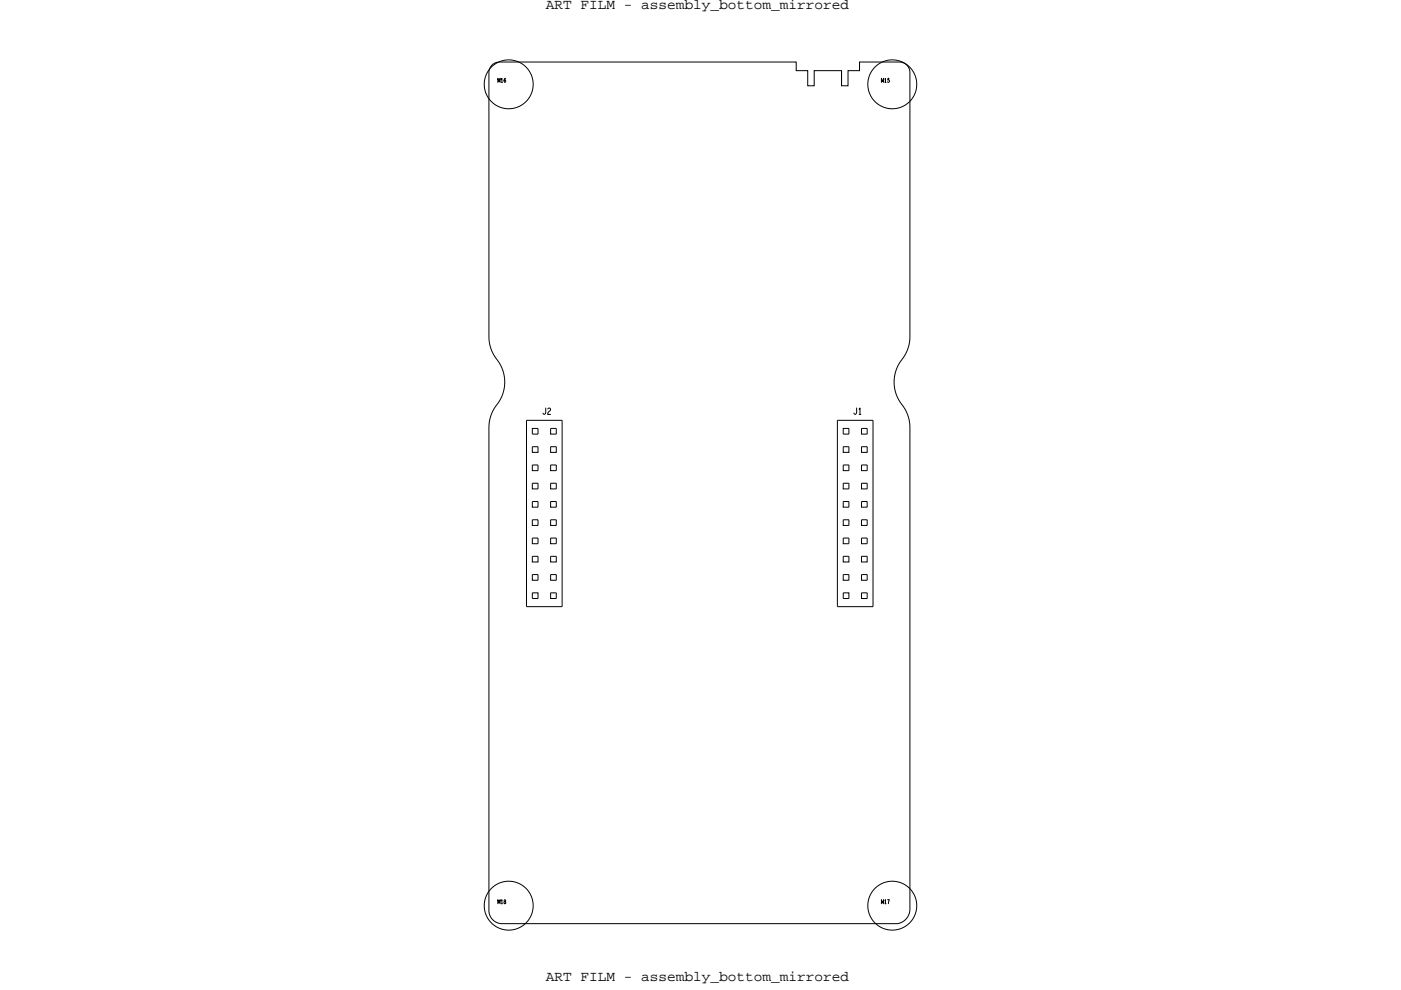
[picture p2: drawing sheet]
<svg xmlns="http://www.w3.org/2000/svg" width="297mm" height="210mm" viewBox="0 0 297 210" stroke-linecap="round" stroke-linejoin="round" font-family="sans-serif">
<!-- layer: Board Outline -->
<path d="M104.3 13.8l.8-.5 .8-.1h62.9v1.8h2.4v3.2h1.4v-3.2h5.8v3.2h1.4v-3.2h2.4v-1.8h8.5a2.23 2.23 0 0 1 2.2 2.2v56a8.8 8.8 0 0 1-2.3 5.8 7.8 7.8 0 0 0 1 9.1 7.7 7.7 0 0 1 1.3 4.4v102.3a3.1 3.1 0 0 1-2.6 2.9h-84.1a2.82 2.82 0 0 1-2.6-2.9v-102.3a8.8 8.8 0 0 1 2.4-5.8 7.8 7.8 0 0 0-1-9.1 7.7 7.7 0 0 1-1.4-4.4v-56l.2-.9z" fill="none" stroke="#000" stroke-width=".21"/>
<!-- layer: Components -->
<g fill="none" stroke="#000" stroke-width=".21">
<path d="M111.6 89.2h7.6v39.5h-7.6zM112.9 90.9h1.2v1.2h-1.2zM112.9 94.8h1.2v1.2h-1.2zM112.9 98.6h1.2v1.2h-1.2zM116.7 90.9h1.2v1.2h-1.2zM116.7 94.8h1.2v1.2h-1.2zM116.7 98.6h1.2v1.2h-1.2zM177.5 89.2h7.6v39.5h-7.6zM178.8 90.9h1.2v1.2h-1.2zM178.8 94.8h1.2v1.2h-1.2zM178.8 98.6h1.2v1.2h-1.2zM182.6 90.9h1.2v1.2h-1.2z"/>
<path d="M182.6 94.8h1.2v1.2h-1.2zM182.6 98.6h1.2v1.2h-1.2zM112.9 102.5h1.2v1.2h-1.2zM112.9 106.4h1.2v1.2h-1.2zM112.9 110.3h1.2v1.2h-1.2zM112.9 114.1h1.2v1.2h-1.2zM112.9 118h1.2v1.2h-1.2zM116.7 102.5h1.2v1.2h-1.2zM116.7 106.4h1.2v1.2h-1.2zM116.7 110.3h1.2v1.2h-1.2zM116.7 114.1h1.2v1.2h-1.2zM116.7 118h1.2v1.2h-1.2z"/>
<path d="M178.8 102.5h1.2v1.2h-1.2zM178.8 106.4h1.2v1.2h-1.2zM178.8 110.3h1.2v1.2h-1.2zM178.8 114.1h1.2v1.2h-1.2zM178.8 118h1.2v1.2h-1.2zM182.6 102.5h1.2v1.2h-1.2zM182.6 106.4h1.2v1.2h-1.2zM182.6 110.3h1.2v1.2h-1.2zM182.6 114.1h1.2v1.2h-1.2zM182.6 118h1.2v1.2h-1.2zM112.9 125.8h1.2v1.2h-1.2zM112.9 121.9h1.2v1.2h-1.2z"/>
<path d="M116.7 125.8h1.2v1.2h-1.2zM116.7 121.9h1.2v1.2h-1.2zM178.8 125.8h1.2v1.2h-1.2zM178.8 121.9h1.2v1.2h-1.2zM182.6 125.8h1.2v1.2h-1.2zM182.6 121.9h1.2v1.2h-1.2z"/>
<circle cx="107.8" cy="17.9" r="5.2"/>
<circle cx="189.2" cy="17.9" r="5.2"/>
<circle cx="107.8" cy="192.1" r="5.2"/>
<circle cx="189.2" cy="192.1" r="5.2"/>
</g>
<!-- layer: Text -->
<g fill="none" stroke="#000" stroke-width=".21">
<path d="M105.5 17.5v-.9l.3 .7 .2-.7v.9M106.3 16.8l.1-.2v.9M106.3 17.5h.2M107.2 16.7l-.1-.1a.43 .43 0 0 0-.3 .4 .43 .43 0 0 0 .3 .4 .23 .23 0 0 0 .1-.3 .23 .23 0 0 0-.3 0M186.9 17.5v-.9l.2 .7 .2-.7v.9M187.6 16.8l.1-.2v.9M187.6 17.5h.2M188.5 16.6h-.3v.4a.23 .23 0 0 1 .3 .1 .23 .23 0 0 1 0 .3 .23 .23 0 0 1-.4-.1M115.7 86.5v1.1l-.3 .3-.3-.3M116.1 86.8a.31 .31 0 0 1 .5-.2 .31 .31 0 0 1 0 .5l-.4 .4-.1 .4h.6M181.6 86.5v1.1l-.3 .3-.3-.3M182.1 86.8l.2-.3v1.4"/>
<path d="M182.1 87.9h.4M105.5 191.7v-.9l.3 .8 .2-.8v.9M106.3 191l.1-.2v.9M106.3 191.7h.2M107 190.9a.31 .31 0 0 0-.1 .3 .31 .31 0 0 0 .3 .2 .23 .23 0 0 1-.2 .3 .23 .23 0 0 1-.2-.3 .23 .23 0 0 1 .3-.2l.1-.3zM186.9 191.7v-.9l.2 .8 .2-.8v.9M187.6 191l.1-.2v.9M187.6 191.7h.2M188.2 190.8h.3l-.2 .9"/>
</g>
<g font-size="3.1">
<text x="115.7" y="1.8">ART FILM - assembly_bottom_mirrored</text>
<text x="115.7" y="208.2">ART FILM - assembly_bottom_mirrored</text>
</g>
</svg>
